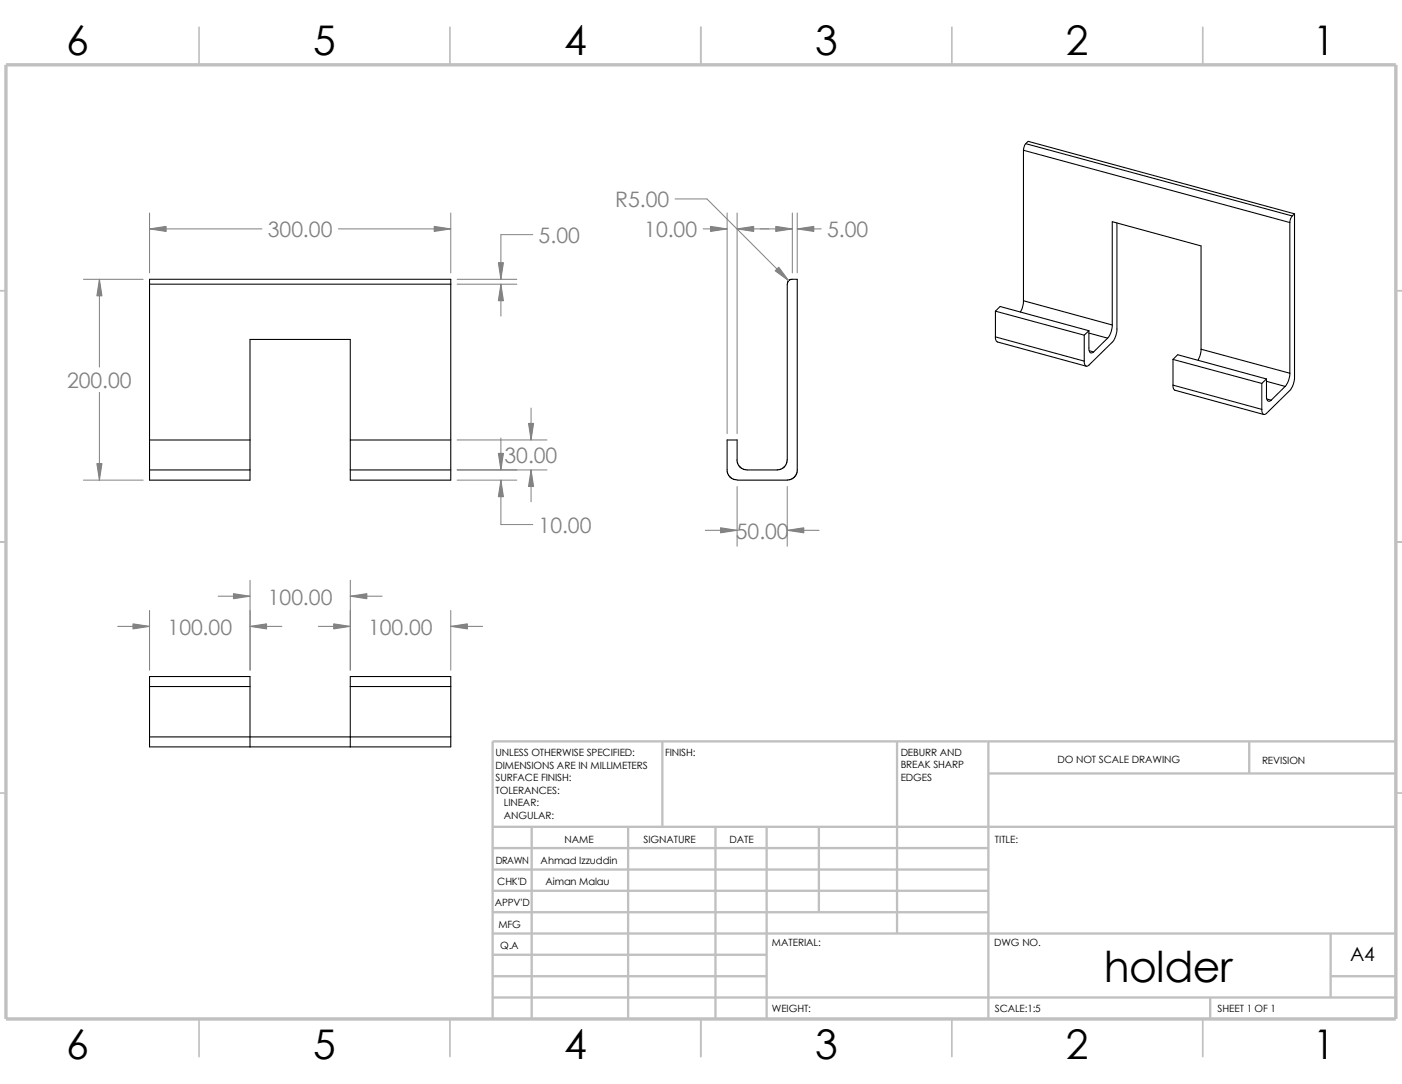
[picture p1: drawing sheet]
<svg xmlns="http://www.w3.org/2000/svg" width="279mm" height="216mm" viewBox="0 0 279 216" stroke-linecap="round" stroke-linejoin="round" font-family="sans-serif">
<g fill="none" stroke="#c0c0c0" stroke-width=".34">
<path d="M39.7 5.4v7.5M89.7 5.4v7.5M139.7 5.4v7.5M189.7 5.4v7.5M239.7 5.4v7.5M-.1 57.9h1.3M278.2 57.9h1.2M-.1 107.9h1.3M278.2 107.9h1.2M-.1 157.9h1.3M278.2 157.9h1.2M39.7 202.9v7.5"/>
<path d="M89.7 202.9v7.5M139.7 202.9v7.5M189.7 202.9v7.5M239.7 202.9v7.5"/>
</g>
<g fill="none" stroke="#c0c0c0" stroke-width=".47">
<path d="M132 147.7v17M178.8 147.7v38.2M197 154.1h81.2M197 147.7v55.2M249 147.7v6.4M278.2 147.7h-180v55.2M98.2 168.9h98.8M98.2 173.2h98.8M98.2 177.4h98.8M98.2 164.7h180M106 164.7v38.2M125.2 164.7v38.2"/>
<path d="M142.6 164.7v38.2M152.8 164.7v38.2M163.2 164.7v17M98.2 194.4h54.6M98.2 181.7h98.8M98.2 185.9h180M98.2 190.2h54.6M98.2 198.7h180M241.2 198.7v4.2M265.2 194.4h13M265.2 185.9v12.8"/>
</g>
<path d="M1.2 12.9h277v190h-277z" fill="none" stroke="#c0c0c0" stroke-width=".68" stroke-linecap="butt"/>
<g fill="none" stroke="#000" stroke-width=".21">
<path d="M204 29.9l53 14.4M204 29.9v30M204.4 28.6l53.1 14.4M204.4 28.6l.5-.4 53.1 14.4M204.4 28.6l-.2 .4-.2 .9M29.8 56.6v37M29.8 56.6h60M89.8 56.6v-1h-60v1M89.8 56.6v37M204 59.9l-.2 1.4-.4 .8M204 59.9l17.7 4.8M222.6 44.4v21.1a4.2 4.2 0 0 1-.9 2.7l-4.7 4.5a.55 .55 0 0 1-.7 .1 .55 .55 0 0 1-.2-.6v-.3"/>
<path d="M257 44.3v30M257.5 43l-.3 .6-.2 .7M258 42.6v32.5a4.2 4.2 0 0 1-1 2.7l-4.6 4.5a.55 .55 0 0 1-.7 .2 .55 .55 0 0 1-.2-.7v-.3M258 42.6l-.5 .4M198.4 67.1v.5l.4 .5 17.7 4.8M198.4 62l.9-1 17.7 4.9M198.4 62l17.7 4.8M198.4 67.1l17.7 4.8M198.4 62v5.1M216.1 66.8v5.1M217 65.9v3.7a.55 .55 0 0 0 .2 .6 .55 .55 0 0 0 .7-.1M217 66.3l3.7 1.1"/>
<path d="M217 65.9l-.9 .9M217.1 69.8l.8 .3M220.7 67.4l-2.8 2.7M221.7 64.7v-20.5l17.7 4.8v20.6M221.7 64.7a4.2 4.2 0 0 1-1 2.7M233.8 76.7v.6l.3 .4 17.7 4.8M233.8 71.6l17.7 4.8M233.8 76.7l17.7 4.8M233.8 71.6v5.1M233.8 71.6l.9-.9 17.7 4.8M239.4 69.6a4.1 4.1 0 0 1-.7 2.2M239.4 69.6l17.6 4.7"/>
<path d="M251.5 76.4v5.1M252.4 75.5v3.7a.55 .55 0 0 0 .2 .6 .55 .55 0 0 0 .7-.1M252.4 75.9l3.7 1.1M252.4 75.5l-.9 .9M252.4 79.5l.9 .2M256.1 77l-2.8 2.7M257 74.3a4.2 4.2 0 0 1-.9 2.7M29.8 93.6h20M29.8 87.6h20M49.8 93.6v-26h20v26M49.8 93.6v2h-20v-2M69.8 93.6h20"/>
<path d="M69.8 87.6h20M89.8 93.6v2h-20v-2M158.9 93.6v-38h-1.3l-.5 .4-.2 .6-.1 35.6-.6 .9-.9 .5h-6.4l-.7-.1-.8-.6-.5-.9v-4.4h-2v6.4l.3 .7 .3 .4 .7 .4 .7 .1h10l.9-.2 .5-.4 .4-.5 .2-.9M29.8 136.7v-2h20v2M29.8 136.7v10.1M29.8 136.7h20M49.8 136.7v12.1M69.8 136.7v12.1M69.8 136.7h20M69.8 136.7v-2h20v2M89.8 136.7v10.1M29.8 146.8h60"/>
<path d="M89.8 146.8v2h-60v-2"/>
</g>
<g fill="none" stroke="#808080" stroke-width=".2">
<path d="M134.5 39.6h6.4l16.3 16.3M16.6 55.6h11.9M19.8 55.6v17.5M29.8 45.6h22.4M29.8 42.4v12M67.4 45.6h22.4M89.8 42.4v12M91.1 55.6h11.9M91.1 56.6h11.9M99.8 56.6v6.3M106.2 46.7h-6.4v8.9M140.1 45.6h4.8"/>
<path d="M144.9 42.4v44M146.9 45.6h11M146.9 42.4v44M157.9 42.4v12M158.9 45.6h4.8M158.9 42.4v12M19.8 78.1v17.5M16.6 95.6h11.9M91.1 95.6h11.9M91.1 87.6h17.9M91.1 93.6h17.9M99.8 87.2v6.4"/>
<path d="M99.8 95.6v8.9h6.4M105.8 81.3v6.3M105.8 93.6v6.3M146.9 96.9v11.9M156.9 96.9v11.9M43.5 118.7h6.3M49.8 115.6v17.9M69.8 115.6v17.9M69.8 118.7h6.4M140.5 105.6h6.4M156.9 105.6h6.3M23.5 124.8h6.3"/>
<path d="M29.8 121.6v11.9M49.8 124.8h6.4M63.5 124.8h6.3M89.8 121.6v11.9M89.8 124.8h6.4"/>
</g>
<g fill="#808080" stroke="#808080" stroke-width=".2">
<path d="M154.6 45.1l3.3 .5-3.3 .5z"/>
<path d="M158.9 45.6l3.3-.5v1z"/>
<path d="M146.9 45.6l3.3-.5v1z"/>
<path d="M155.2 53.2l2 2.7-2.7-2z"/>
<path d="M141.6 45.1l3.3 .5-3.3 .5z"/>
<path d="M143.6 105.1l3.3 .5-3.3 .5z"/>
<path d="M156.9 105.6l3.3-.5v1z"/>
<path d="M19.3 92.3h1l-.5 3.3z"/>
<path d="M19.8 55.6l.5 3.3h-1z"/>
<path d="M86.5 45.1l3.3 .5-3.3 .5z"/>
<path d="M29.8 45.6l3.3-.5v1z"/>
<path d="M105.3 84.3h1l-.5 3.3z"/>
<path d="M105.8 93.6l.5 3.3h-1z"/>
<path d="M99.3 52.3h1l-.5 3.3z"/>
<path d="M99.8 56.6l.5 3.3h-1z"/>
<path d="M99.3 90.3h1l-.5 3.3z"/>
<path d="M99.8 95.6l.5 3.3h-1z"/>
<path d="M46.5 118.2l3.3 .5-3.3 .6z"/>
<path d="M69.8 118.7l3.3-.5v1.1z"/>
<path d="M66.5 124.2l3.3 .6-3.3 .5z"/>
<path d="M89.8 124.8l3.3-.6v1.1z"/>
<path d="M26.5 124.2l3.3 .6-3.3 .5z"/>
<path d="M49.8 124.8l3.3-.6v1.1z"/>
</g>
<text font-size="8.5" x="220" y="195.7">holder</text>
<g font-size="8.1">
<text x="13.2" y="10.9">6</text>
<text x="62.4" y="10.9">5</text>
<text x="112.4" y="10.9">4</text>
<text x="162.4" y="10.9">3</text>
<text x="212.4" y="10.9">2</text>
<text x="261.7" y="10.9">1</text>
<text x="13.2" y="210.9">6</text>
<text x="62.4" y="210.9">5</text>
<text x="112.4" y="210.9">4</text>
<text x="162.4" y="210.9">3</text>
<text x="212.4" y="210.9">2</text>
<text x="261.7" y="210.9">1</text>
</g>
<g font-size="4.2" fill="#808080">
<text x="122.6" y="41.3">R5.00</text>
<text x="53.4" y="47.3">300.00</text>
<text x="128.4" y="47.3">10.00</text>
<text x="164.8" y="47.3">5.00</text>
<text x="107.3" y="48.4">5.00</text>
<text x="13.4" y="77.3">200.00</text>
<text x="100.5" y="92.3">30.00</text>
<text x="107.3" y="106.2">10.00</text>
<text x="146.6" y="107.3">50.00</text>
<text x="53.4" y="120.4">100.00</text>
<text x="33.4" y="126.4">100.00</text>
<text x="73.4" y="126.4">100.00</text>
</g>
<text font-size="3.9" x="269.1" y="191.5">A4</text>
<g font-size="2">
<text x="98.8" y="150.6">UNLESS OTHERWISE SPECIFIED:</text>
<text x="98.8" y="153.1">DIMENSIONS ARE IN MILLIMETERS</text>
<text x="98.8" y="155.6">SURFACE FINISH:</text>
<text x="132.5" y="150.6">FINISH:</text>
<text x="179.5" y="155.5">EDGES</text>
<text x="179.5" y="150.5">DEBURR AND</text>
<text x="179.5" y="153">BREAK SHARP</text>
<text x="210.8" y="151.9">DO NOT SCALE DRAWING</text>
<text x="251.5" y="152.1">REVISION</text>
<text x="98.8" y="158.1">TOLERANCES:</text>
<text x="100.4" y="160.6">LINEAR:</text>
<text x="100.4" y="163.1">ANGULAR:</text>
<text x="112.5" y="168">NAME</text>
<text x="128.2" y="167.9">SIGNATURE</text>
<text x="145.4" y="167.9">DATE</text>
<text x="198.3" y="167.9">TITLE:</text>
<text x="98.8" y="172.1">DRAWN</text>
<text x="107.7" y="172.1">Ahmad Izzuddin</text>
<text x="99.1" y="176.3">CHK'D</text>
<text x="108.7" y="176.3">Aiman Malau</text>
<text x="98.6" y="180.4">APPV'D</text>
<text x="99.3" y="184.8">MFG</text>
<text x="99.7" y="189">Q.A</text>
<text x="153.8" y="188.5">MATERIAL:</text>
<text x="198.1" y="188.5">DWG NO.</text>
<text x="153.8" y="201.5">WEIGHT:</text>
<text x="198.2" y="201.6">SCALE:1:5</text>
<text x="242.7" y="201.6">SHEET 1 OF 1</text>
</g>
</svg>
